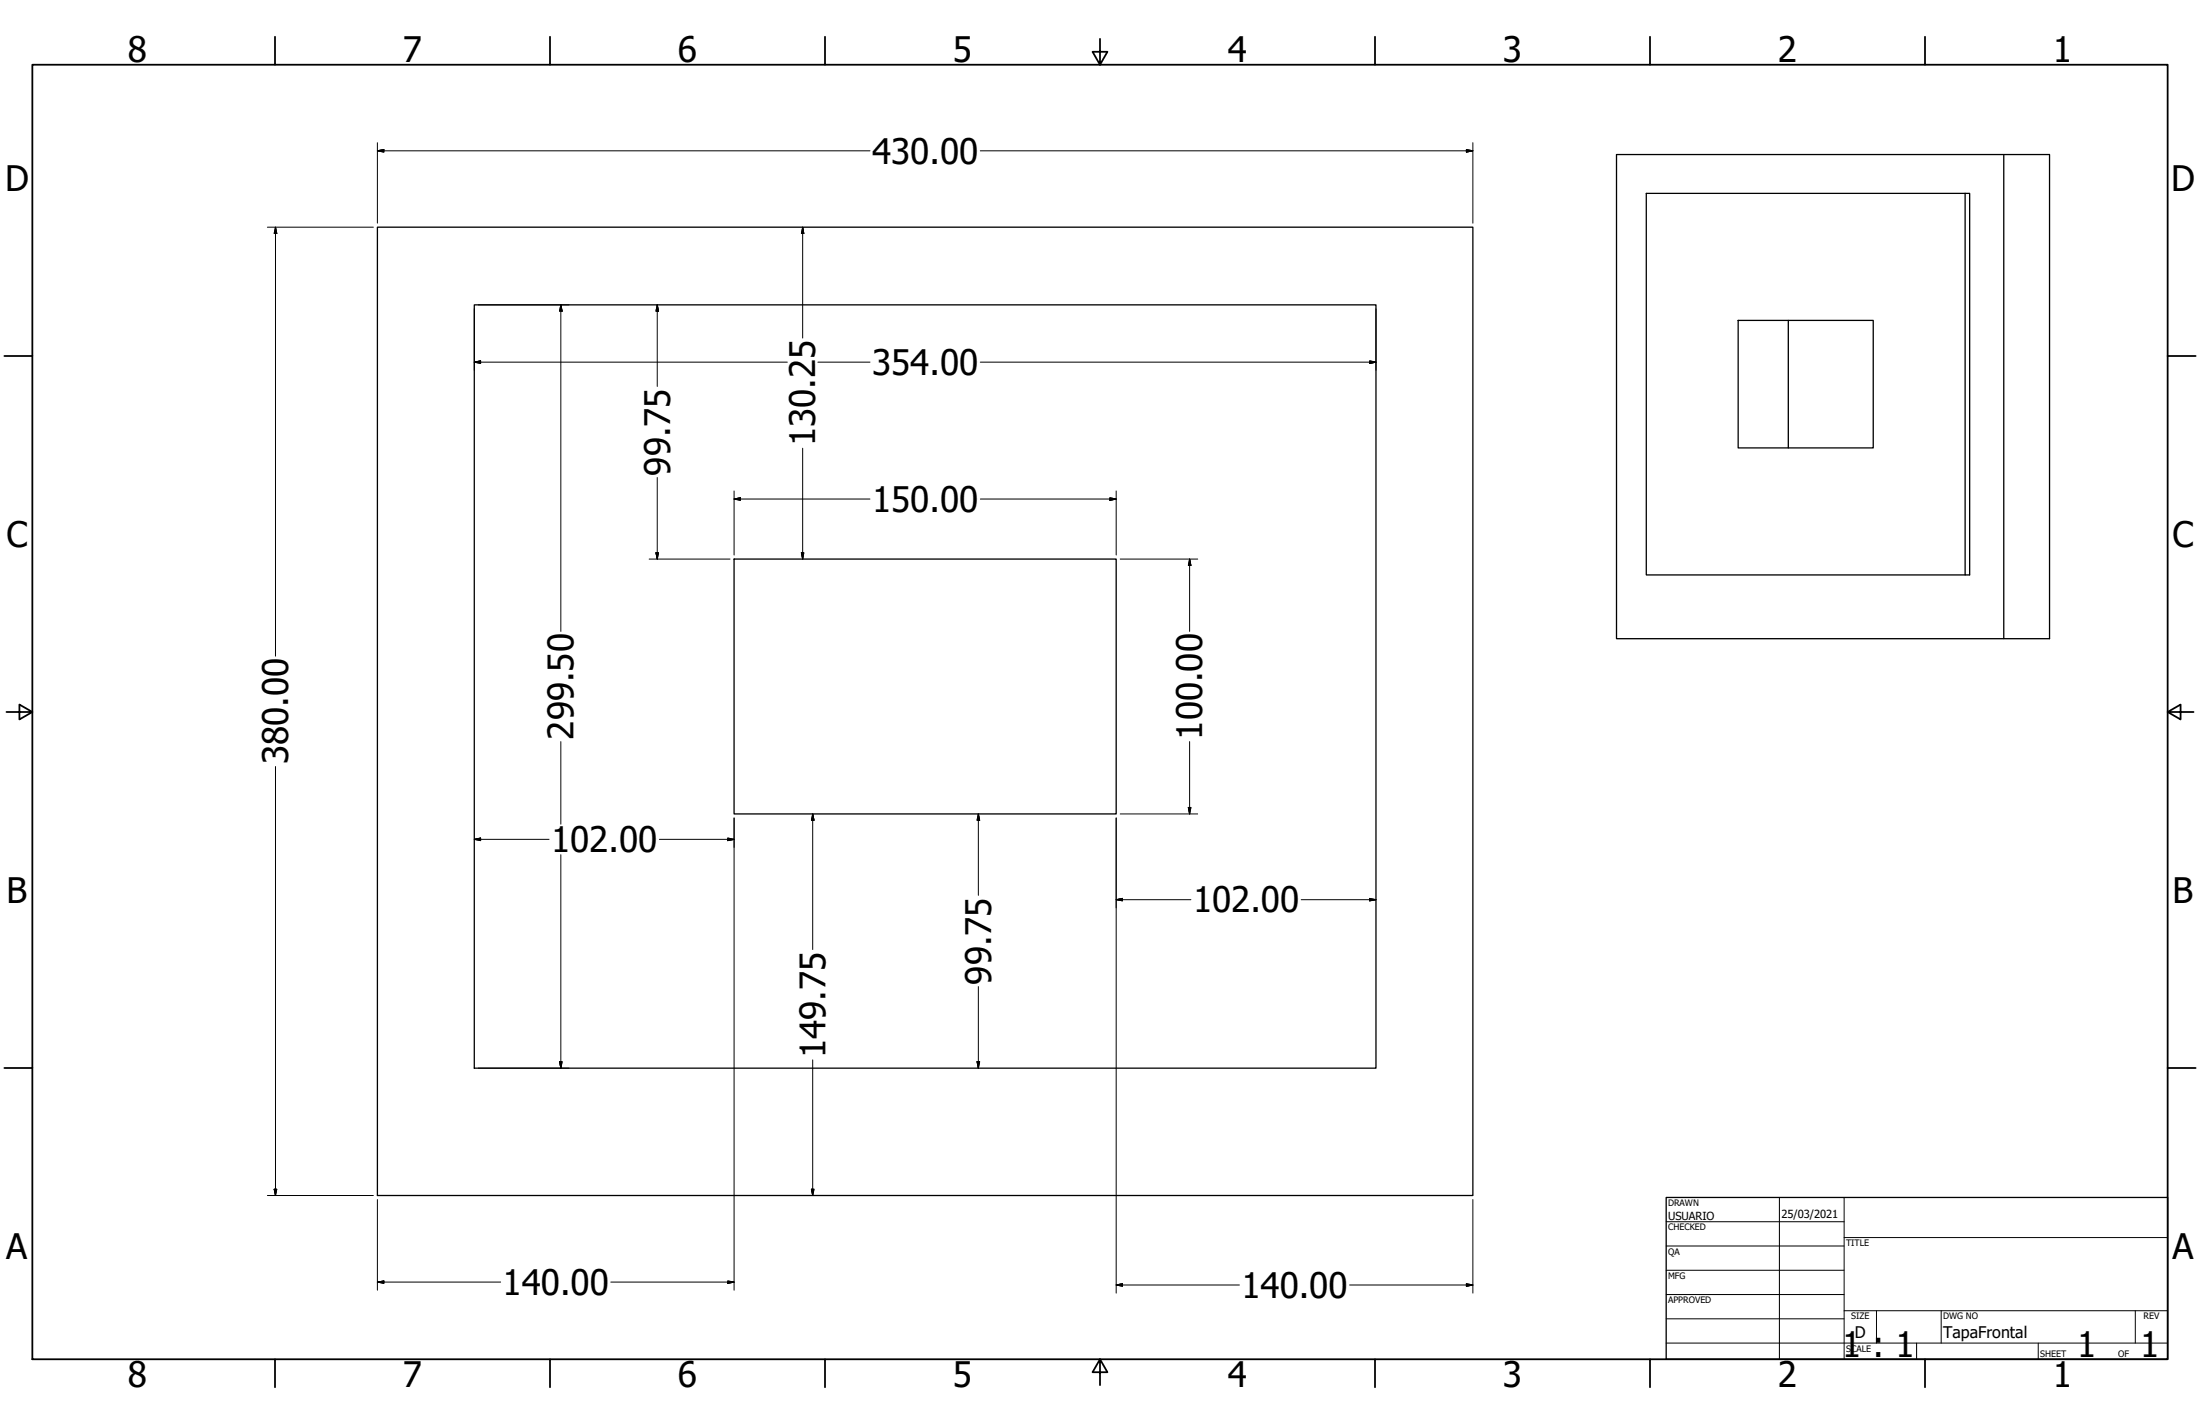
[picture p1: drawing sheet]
<svg xmlns="http://www.w3.org/2000/svg" width="864mm" height="559mm" viewBox="0 0 864 559" stroke-linecap="round" stroke-linejoin="round" font-family="sans-serif">
<!-- layer: Visible (ANSI) -->
<path d="M771.4 75.9v149.7h1.8v-149.7h-127v149.7h125.2M786.6 60.6v190h17.9v-190h-169.9v190h152M148.1 89.2h430.1v379.9h-430.1zM186.2 119.6h353.9v299.6h-353.9zM682.3 125.7h53v50.1h-53zM702 125.7v50.1M288.2 219.4h149.9v100h-149.9z" fill="none" stroke="#000" stroke-width=".51"/>
<!-- layer: Border (ANSI) -->
<g fill="none" stroke="#000" stroke-width=".7">
<path d="M107.9 14.4v11M215.9 14.4v11M323.8 14.4v11M431.8 15.2v10.2l-2.9-5.1h5.8l-2.9 5.1M539.8 14.4v11M647.7 14.4v11M755.6 14.4v11M12.7 25.4h838.2v508h-838.2zM1.7 139.7h11M850.9 139.7h11M2.5 279.4h10.2l-5.1-2.9v5.8l5.1-2.9M850.9 279.4l5.1 2.9v-5.8l-5.1 2.9h10.2"/>
<path d="M1.7 419.1h11M850.9 419.1h11M107.9 533.4v11M215.9 533.4v11M323.8 533.4v11M431.8 533.4l2.9 5.1h-5.8l2.9-5.1v10.2M539.8 533.4v11M647.7 533.4v11M755.6 533.4v11"/>
</g>
<!-- layer: Title (ANSI) -->
<g fill="none" stroke="#000" stroke-width=".39">
<path d="M654 479.4h69.9M698.5 469.9v63.5M723.9 469.9v63.5M654 488.9h69.9M654 498.5h69.9M723.9 485.6h127M654 508h69.9M654 517.5h69.9M723.9 514.3h127M736.6 514.3v12.7M762 514.3v12.7M838.2 514.3v12.7"/>
<path d="M654 527h196.9M752.3 527v6.4M800.1 527v6.4"/>
</g>
<path d="M654 469.9h196.9v63.5h-196.9z" fill="none" stroke="#000" stroke-width=".51"/>
<!-- layer: Dimension (ANSI) -->
<g fill="none" stroke="#000" stroke-width=".39">
<path d="M148.1 59.2l2.6-.5v1zM148.1 59.2h193.4M148.1 56v31.6M384.8 59.2h193.4M575.6 58.7l2.6 .5-2.6 .5zM578.2 56v31.6M105 89.2h41.6M108.1 89.2l.5 2.4h-1zM108.1 89.2v168.3M315.1 89.2l.4 2.4h-.9zM315.1 89.2v43.5M187.8 119.6h35.5"/>
<path d="M220.2 119.6l.5 2.5h-1.1zM220.2 119.6v128.2M258 119.6l.5 2.5h-1zM258 119.6v32M186.2 121.2v24.1M540.1 121.2v24.1M186.2 142.1l2.5-.5v1zM186.2 142.1h122.9M321.1 142.1h20.4M384.8 142.1h155.3M537.7 141.6l2.4 .5-2.4 .5zM315.1 175.9v43.5"/>
<path d="M258 187.4v32M288.2 195.8l2.4-.5v1zM288.2 195.8h53.3M288.2 192.7v25.1M384.8 195.8h53.3M435.7 195.3l2.4 .5-2.4 .5zM438.1 192.7v25.1M254.8 219.4h31.8M257.5 216.9h1l-.5 2.5zM314.6 216.9h.9l-.4 2.5zM439.7 219.4h30.5M467 219.4l.5 2.5h-1z"/>
<path d="M467 219.4v28.4M220.2 291v32.4M467 291v28.4M108.1 300.8v168.3M319 319.4l.5 2.5h-1zM319 319.4v53.2M384 319.4l.6 2.5h-1.1zM384 319.4v31.9M439.7 319.4h30.5M466.5 316.9h1l-.5 2.5zM186.2 329.4l2.5-.5v1zM186.2 329.4h29.3"/>
<path d="M220.2 335.4v83.8M258.8 329.4h29.4M285.7 328.9l2.5 .5-2.5 .5zM288.2 321v185.3M438.1 321v186.4M438.1 353.1l2.5-.5v.9zM438.1 353.1h29.4M510.8 353.1h29.3M537.7 352.6l2.4 .5-2.4 .4zM384 387.2v32M187.8 419.2h35.5M219.6 416.6h1.1l-.5 2.6z"/>
<path d="M319 415.9v53.2M383.5 416.6h1.1l-.6 2.6zM105 469.1h41.6M107.6 466.7h1l-.5 2.4zM148.1 470.7v35.6M318.5 466.7h1l-.5 2.4zM578.2 470.7v36.7M148.1 503.1l2.6-.4v.9zM148.1 503.1h48.4M239.8 503.1h48.4M285.7 502.7l2.5 .4-2.5 .5zM438.1 504.3l2.5-.6v1.1z"/>
<path d="M438.1 504.3h48.4M529.8 504.3h48.4M575.6 503.7l2.6 .6-2.6 .5z"/>
</g>
<g fill="#000" stroke="#000" stroke-width=".39">
<path d="M148.1 59.2l2.6-.5zM148.1 59.2l2.6-.5v1zM575.6 59.7l2.6-.5zM575.6 58.7l2.6 .5-2.6 .5zM108.1 89.2l.5 2.4zM108.1 89.2l.5 2.4h-1zM315.1 89.2l.4 2.4zM315.1 89.2l.4 2.4h-.9zM220.2 119.6l.5 2.5zM220.2 119.6l.5 2.5h-1.1zM258 119.6l.5 2.5zM258 119.6l.5 2.5h-1z"/>
<path d="M186.2 142.1l2.5-.5zM186.2 142.1l2.5-.5v1zM537.7 142.6l2.4-.5zM537.7 141.6l2.4 .5-2.4 .5zM288.2 195.8l2.4-.5zM288.2 195.8l2.4-.5v1zM435.7 196.3l2.4-.5zM435.7 195.3l2.4 .5-2.4 .5zM257.5 216.9l.5 2.5zM257.5 216.9h1l-.5 2.5zM314.6 216.9l.5 2.5zM314.6 216.9h.9l-.4 2.5z"/>
<path d="M467 219.4l.5 2.5zM467 219.4l.5 2.5h-1zM466.5 316.9l.5 2.5zM466.5 316.9h1l-.5 2.5zM186.2 329.4l2.5-.5zM186.2 329.4l2.5-.5v1zM285.7 329.9l2.5-.5zM285.7 328.9l2.5 .5-2.5 .5zM319 319.4l.5 2.5zM319 319.4l.5 2.5h-1zM384 319.4l.6 2.5zM384 319.4l.6 2.5h-1.1z"/>
<path d="M438.1 353.1l2.5-.5zM438.1 353.1l2.5-.5v.9zM537.7 353.5l2.4-.4zM537.7 352.6l2.4 .5-2.4 .4zM219.6 416.6l.6 2.6zM219.6 416.6h1.1l-.5 2.6zM383.5 416.6l.5 2.6zM383.5 416.6h1.1l-.6 2.6zM107.6 466.7l.5 2.4zM107.6 466.7h1l-.5 2.4zM318.5 466.7l.5 2.4zM318.5 466.7h1l-.5 2.4z"/>
<path d="M148.1 503.1l2.6-.4zM148.1 503.1l2.6-.4v.9zM285.7 503.6l2.5-.5zM285.7 502.7l2.5 .4-2.5 .5zM438.1 504.3l2.5-.6zM438.1 504.3l2.5-.6v1.1zM575.6 504.8l2.6-.5zM575.6 503.7l2.6 .6-2.6 .5z"/>
</g>
<g font-size="13.8">
<text x="50.2" y="24.4">8</text>
<text x="158.2" y="24.4">7</text>
<text x="266.1" y="24.4">6</text>
<text x="374.1" y="24.4">5</text>
<text x="482" y="24.4">4</text>
<text x="590" y="24.4">3</text>
<text x="697.9" y="24.4">2</text>
<text x="805.9" y="24.4">1</text>
<text x="342.3" y="64.2">430.00</text>
<text x="2" y="74.9">D</text>
<text x="852.2" y="74.9">D</text>
<text x="342.3" y="147.1">354.00</text>
<text x="320" y="175.1" transform="rotate(-90 320 175.1)">130.25</text>
<text x="263" y="186.6" transform="rotate(-90 263 186.6)">99.75</text>
<text x="342.3" y="200.8">150.00</text>
<text x="2.5" y="214.6">C</text>
<text x="852.8" y="214.6">C</text>
<text x="225.2" y="290.3" transform="rotate(-90 225.2 290.3)">299.50</text>
<text x="471.9" y="290.3" transform="rotate(-90 471.9 290.3)">100.00</text>
<text x="113.2" y="300" transform="rotate(-90 113.2 300)">380.00</text>
<text x="216.3" y="334.4">102.00</text>
<text x="2.6" y="354.3">B</text>
<text x="468.3" y="358">102.00</text>
<text x="852.9" y="354.3">B</text>
<text x="389.1" y="386.3" transform="rotate(-90 389.1 386.3)">99.75</text>
<text x="324" y="415.1" transform="rotate(-90 324 415.1)">149.75</text>
<text x="2.5" y="494">A</text>
<text x="852.7" y="494">A</text>
<text x="197.3" y="508.1">140.00</text>
<text x="487.3" y="509.3">140.00</text>
<text x="723.1" y="532.6">1 : 1</text>
<text x="815.4" y="532.6">1</text>
<text x="840.1" y="532.6">1</text>
<text x="50.2" y="544.4">8</text>
<text x="158.2" y="544.4">7</text>
<text x="266.1" y="544.4">6</text>
<text x="374.1" y="544.4">5</text>
<text x="482" y="544.4">4</text>
<text x="590" y="544.4">3</text>
<text x="697.9" y="544.4">2</text>
<text x="805.9" y="544.4">1</text>
</g>
<g font-size="6.3">
<text x="728.1" y="524.9">D</text>
<text x="762.8" y="525">TapaFrontal</text>
</g>
<g font-size="4.4">
<text x="654.8" y="478.6">USUARIO</text>
<text x="699.3" y="478">25/03/2021</text>
</g>
<g font-size="3.5">
<text x="654.8" y="473.2">DRAWN</text>
<text x="654.8" y="482.8">CHECKED</text>
<text x="724.7" y="488.9">TITLE</text>
<text x="654.8" y="492.3">QA</text>
<text x="654.8" y="501.8">MFG</text>
<text x="654.8" y="511.4">APPROVED</text>
<text x="726.7" y="517.7">SIZE</text>
<text x="762.8" y="517.7">DWG NO</text>
<text x="841.4" y="517.7">REV</text>
<text x="724.7" y="530.4">SCALE</text>
<text x="800.9" y="532.6">SHEET</text>
<text x="831.5" y="532.6">OF</text>
</g>
</svg>
